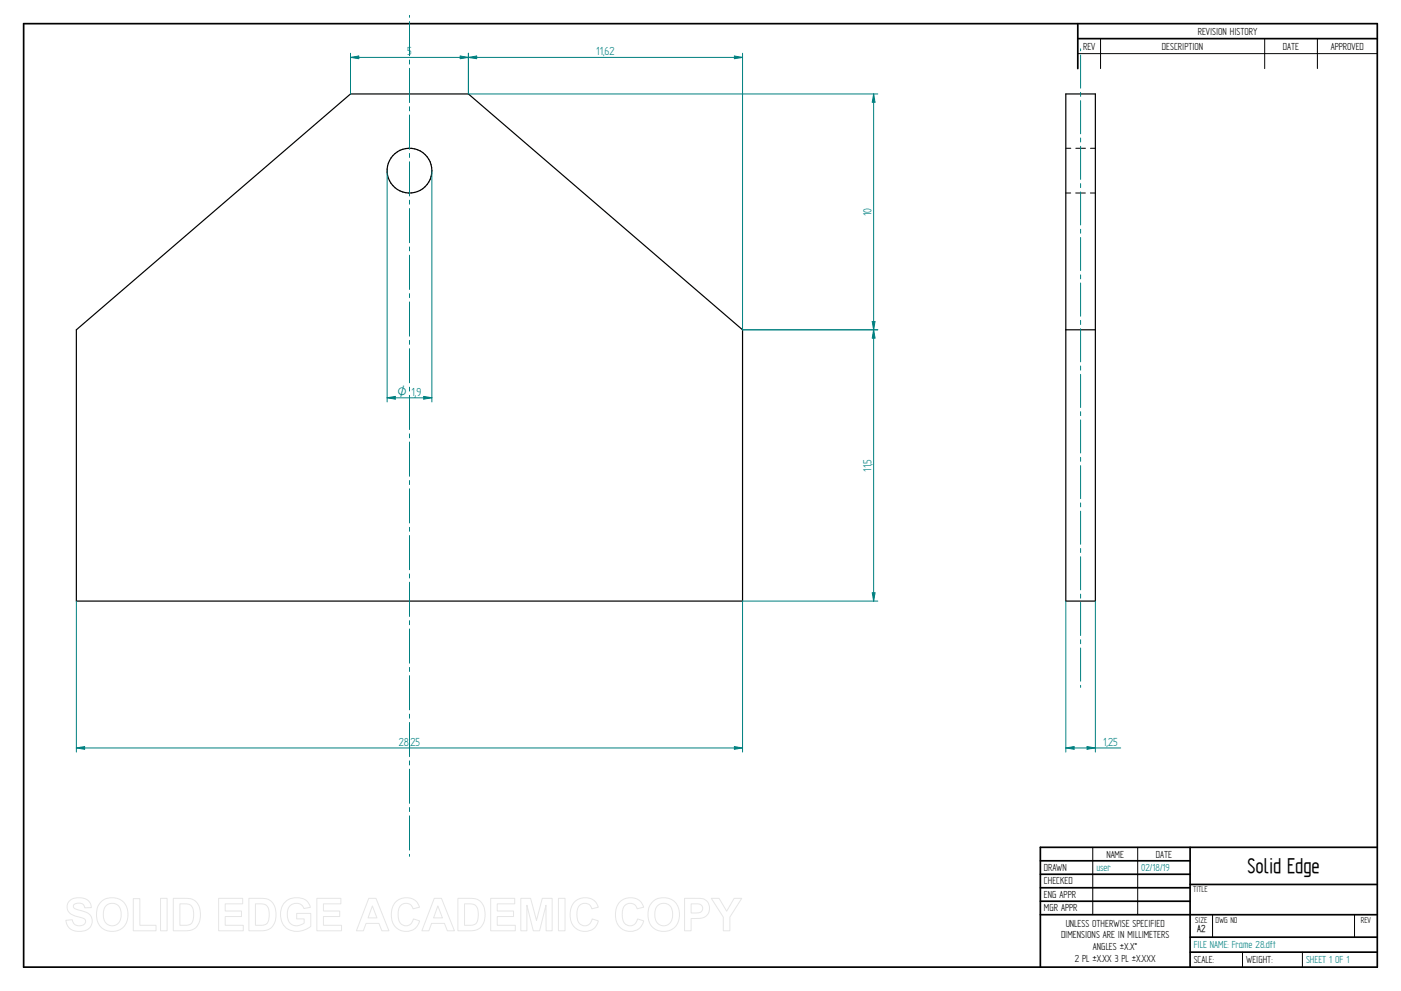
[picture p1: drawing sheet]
<svg xmlns="http://www.w3.org/2000/svg" width="594mm" height="420mm" viewBox="0 0 594 420" stroke-linecap="round" stroke-linejoin="round" font-family="sans-serif">
<g fill="none" stroke="#000" stroke-width=".72">
<path d="M10 10h574v400h-574zM457 10v19.1M457 16.4h127M504.6 359.2v50.8M584 359.2h-142.9v50.8M441.1 365h63.5M441.1 370.7h63.5M441.1 376.4h63.5M504.6 375h79.4M441.1 382.1h63.5M441.1 387.8h142.9M504.6 397.3h79.4"/>
<path d="M504.6 403.7h79.4"/>
</g>
<g fill="none" stroke="#000" stroke-width=".42">
<path d="M466.7 16.4v12.7M536.3 16.4v12.7M558.6 16.4v12.7M457 22.7h127M451.9 62.9h2.2M456.2 62.9h4.1M462.4 62.9h2.1M451.9 81.8h2.1M456.1 81.8h4.1M462.4 81.8h2.1M463.4 359.2v28.6M482.4 359.2v28.6"/>
<path d="M514.2 387.9v9.4M574.4 387.9v9.4M526.9 403.7v6.3M552.3 403.7v6.3"/>
</g>
<g fill="none" stroke="#000" stroke-width=".51">
<path d="M451.9 39.8h12.6v215h-12.6zM32.4 139.8l116.2-100h50l116.3 100v115h-282.5zM451.9 139.8h12.6"/>
<circle cx="173.6" cy="72.3" r="9.5"/>
</g>
<path d="M32.4 254.8v64.1M314.9 254.8v64.1M311.4 316.5l3.5 .6-3.5 .6z" fill="none" stroke="#008080" stroke-width=".42"/>
<path d="M311.4 316.5l3.5 .6-3.5 .6z" fill="#008080"/>
<path d="M32.4 317.1l3.5-.6v1.2z" fill="none" stroke="#008080" stroke-width=".42"/>
<path d="M32.4 317.1l3.5-.6v1.2z" fill="#008080"/>
<path d="M164.2 72.3v98.1M183.1 72.3v98.1M164.2 168.7l3.4-.6v1.1zM32.4 317.1h282.5" fill="none" stroke="#008080" stroke-width=".42"/>
<path d="M164.2 168.7l3.4-.6v1.1z" fill="#008080"/>
<path d="M179.7 168.1l3.4 .6-3.4 .5z" fill="none" stroke="#008080" stroke-width=".42"/>
<path d="M179.7 168.1l3.4 .6-3.4 .5z" fill="#008080"/>
<path d="M198.6 39.8h173.6M370.5 39.8l.5 3.5h-1.1zM314.9 139.8h57.3M164.2 168.7h18.9" fill="none" stroke="#008080" stroke-width=".42"/>
<path d="M370.5 39.8l.5 3.5h-1.1z" fill="#008080"/>
<path d="M369.9 136.4h1.1l-.5 3.4z" fill="none" stroke="#008080" stroke-width=".42"/>
<path d="M369.9 136.4h1.1l-.5 3.4z" fill="#008080"/>
<path d="M370.5 39.8v100M314.9 139.8h57.3M370.5 139.8l.5 3.5h-1.1zM314.9 254.8h57.3" fill="none" stroke="#008080" stroke-width=".42"/>
<path d="M370.5 139.8l.5 3.5h-1.1z" fill="#008080"/>
<path d="M369.9 251.3h1.1l-.5 3.5z" fill="none" stroke="#008080" stroke-width=".42"/>
<path d="M369.9 251.3h1.1l-.5 3.5z" fill="#008080"/>
<path d="M148.6 22.6v17.2M148.6 24.3l3.5-.6v1.2zM198.6 22.6v17.2M370.5 139.8v115" fill="none" stroke="#008080" stroke-width=".42"/>
<path d="M148.6 24.3l3.5-.6v1.2z" fill="#008080"/>
<path d="M195.1 23.7l3.5 .6-3.5 .6z" fill="none" stroke="#008080" stroke-width=".42"/>
<path d="M195.1 23.7l3.5 .6-3.5 .6z" fill="#008080"/>
<path d="M148.6 24.3h50M198.6 22.6v17.2M198.6 24.3l3.5-.6v1.2zM314.9 22.6v117.2" fill="none" stroke="#008080" stroke-width=".42"/>
<path d="M198.6 24.3l3.5-.6v1.2z" fill="#008080"/>
<path d="M311.4 23.7l3.5 .6-3.5 .6z" fill="none" stroke="#008080" stroke-width=".42"/>
<path d="M311.4 23.7l3.5 .6-3.5 .6z" fill="#008080"/>
<g fill="none" stroke="#008080" stroke-width=".42">
<path d="M173.6 6.5v.9M173.6 9.1v14.6M173.6 25.4v1.8M173.6 29v14.5M198.6 24.3h116.3M458.2 20.7v.8M458.2 23.3v14.1M458.2 39.2v1.7M173.6 45.3v1.7M173.6 48.8v14.5M458.2 42.7v14M458.2 58.5v1.7"/>
<path d="M173.6 65.1v1.7M173.6 68.6v14.5M458.2 62v14.1M458.2 77.9v1.6M173.6 84.9v1.7M173.6 88.4v14.5M458.2 81.4v14M458.2 97.2v1.7M173.6 104.7v1.7M173.6 108.2v14.5M458.2 100.7v14M458.2 116.5v1.7"/>
<path d="M173.6 124.5v1.7M173.6 128v14.5M458.2 120v14.1M458.2 135.8v1.8M458.2 139.4v14M173.6 144.3v1.7M173.6 147.8v14.5M458.2 155.2v1.7M458.2 158.7v14.1M173.6 164.1v1.7M173.6 167.6v14.5M458.2 174.5v1.7"/>
<path d="M458.2 178.1v14M173.6 183.9v1.7M173.6 187.4v14.5M458.2 193.9v1.7M458.2 197.4v14M173.6 203.8v1.6M173.6 207.2v14.5M458.2 213.2v1.7M458.2 216.7v14.1M173.6 223.6v1.7M173.6 227v14.6M458.2 232.5v1.8"/>
<path d="M458.2 236.1v14M173.6 243.3v1.8M173.6 246.8v14.6M451.9 254.8v64.1M458.2 251.9v1.7M458.2 255.4v14.1M464.5 254.8v64.1M173.6 263.1v1.8M173.6 266.7v14.5M458.2 271.2v1.7M458.2 274.7v14.1M173.6 283v1.7"/>
<path d="M173.6 286.5v14.5M458.2 290.6v.9M173.6 302.8v1.7M173.6 306.3v14.5M461 316.5l3.5 .6-3.5 .6zM173.6 322.6v1.7M173.6 326.1v14.5M173.6 342.4v1.7M173.6 345.9v14.5M173.6 362.2v.9"/>
</g>
<path d="M461 316.5l3.5 .6-3.5 .6z" fill="#008080"/>
<path d="M451.9 317.1l3.6-.6v1.2z" fill="none" stroke="#008080" stroke-width=".42"/>
<path d="M451.9 317.1l3.6-.6v1.2z" fill="#008080"/>
<path d="M451.9 317.1h23.3" fill="none" stroke="#008080" stroke-width=".42"/>
<g fill="none" stroke="#e6e6e6" stroke-width=".42">
<path d="M29.6 381.8a6.5 6.5 0 0 1 8.5 .8l.6 2.2-2.8 .1a2.7 2.7 0 0 0-2.1-2 2.7 2.7 0 0 0-2.7 1.1 1.87 1.87 0 0 0 2.2 1.8l1.4 .4a4.4 4.4 0 0 1 4 6.2 6.4 6.4 0 0 1-9.1 1.3l-1.2-1.8-.5-1.7 2.7-.3a2.94 2.94 0 0 0 2.6 2.6 2.94 2.94 0 0 0 3.1-1.9 2.67 2.67 0 0 0-2.9-1.8 4.9 4.9 0 0 1-5-4.3l.4-1.6zM42.8 382.4a6.9 6.9 0 0 1 8.3-.8 6.9 6.9 0 0 1 3 7.7 6.7 6.7 0 0 1-8 5.5 6.7 6.7 0 0 1-5.1-8.3 6.1 6.1 0 0 1 1.8-4.1zM44.8 384.2a3.9 3.9 0 0 1 4.6-.8 3.9 3.9 0 0 1 2 4.3 3.8 3.8 0 0 1-1.9 4.3 3.8 3.8 0 0 1-4.6-.7 6.6 6.6 0 0 1-.1-7.1zM56.5 381h2.8v11.3h6.9v2.3h-9.7zM68.1 380.9h2.8v13.7h-2.8zM73.5 380.9h5a5.9 5.9 0 0 1 6.5 7 5.9 5.9 0 0 1-6.3 6.7h-5.2zM76.3 383.2h1.8a3.4 3.4 0 0 1 4 3.9v1.2a3.2 3.2 0 0 1-3.8 4h-2zM92.7 380.9h10.2v2.3h-7.4v3h6.9v2.4h-6.9v3.7h7.7v2.3h-10.5zM105.5 380.9h5.1a5.9 5.9 0 0 1 6.4 7 5.9 5.9 0 0 1-6.3 6.7h-5.2zM108.3 383.2h1.9a3.4 3.4 0 0 1 4 3.9v1.2a3.2 3.2 0 0 1-3.8 4h-2.1zM120.9 382.4a7.3 7.3 0 0 1 9.7 .1l1 2.2-2.7 .5a3.7 3.7 0 0 0-4.6-2 3.7 3.7 0 0 0-2.5 4.4 4.2 4.2 0 0 0 2.2 4.5 4.2 4.2 0 0 0 5-.8v-1.7h-3.2v-2.3h6v5.4a8.1 8.1 0 0 1-11.8-.8 8.3 8.3 0 0 1 .9-9.5zM134.4 380.9h10.2v2.3h-7.4v3h6.9v2.4h-6.9v3.7h7.6v2.3h-10.4z"/>
<path d="M156.4 380.9h3l5.5 13.7h-3l-1.2-3.1h-5.5l-1.1 3.1h-3zM157.9 384.1l1.9 5.1h-3.7zM167.7 382.5a6 6 0 0 1 10.2 2.1l-2.8 .7a3.2 3.2 0 0 0-3.9-2.2 3.2 3.2 0 0 0-2.4 3.8 4.6 4.6 0 0 0 2.5 5.5 3.2 3.2 0 0 0 4-2.8l2.6 .8a6.1 6.1 0 0 1-7.2 4.3 6.1 6.1 0 0 1-4.8-6.8 7.7 7.7 0 0 1 1.8-5.4zM184.1 380.9h3.1l5.5 13.7h-3l-1.2-3.1h-5.5l-1.1 3.1h-3zM185.7 384.1l1.9 5.1h-3.8zM194.2 380.9h5a5.9 5.9 0 0 1 6.5 7 5.9 5.9 0 0 1-6.3 6.7h-5.2zM197 383.2h1.8a3.4 3.4 0 0 1 4 3.9v1.2a3.2 3.2 0 0 1-3.8 4h-2zM208.1 380.9h10.2v2.3h-7.4v3h6.9v2.4h-6.9v3.7h7.6v2.3h-10.4zM220.8 380.9h4.2l2.5 9.3 2.4-9.3h4.2v13.7h-2.5l-.1-10.8-2.7 10.8h-2.7l-2.7-10.8v10.8h-2.6zM236.8 380.9h2.8v13.7h-2.8zM243.5 382.5a6 6 0 0 1 10.2 2.1l-2.8 .7a3.2 3.2 0 0 0-3.8-2.2 3.2 3.2 0 0 0-2.4 3.8 4.6 4.6 0 0 0 2.4 5.5 3.2 3.2 0 0 0 4-2.8l2.6 .8a6.1 6.1 0 0 1-7.2 4.3 6.1 6.1 0 0 1-4.7-6.8 7.7 7.7 0 0 1 1.7-5.4zM262.7 382.5a6 6 0 0 1 10.2 2.1l-2.7 .7a3.2 3.2 0 0 0-3.9-2.2 3.2 3.2 0 0 0-2.4 3.8 4.6 4.6 0 0 0 2.4 5.5 3.2 3.2 0 0 0 4-2.8l2.7 .8a6.1 6.1 0 0 1-7.2 4.3 6.1 6.1 0 0 1-4.8-6.8 7.7 7.7 0 0 1 1.7-5.4z"/>
<path d="M276.7 382.4a6.9 6.9 0 0 1 8.3-.8 6.9 6.9 0 0 1 3 7.7 6.7 6.7 0 0 1-8.1 5.5 6.7 6.7 0 0 1-5.1-8.3 6.1 6.1 0 0 1 1.9-4.1zM278.7 384.2a3.9 3.9 0 0 1 4.6-.8 3.9 3.9 0 0 1 1.9 4.3 3.8 3.8 0 0 1-1.8 4.3 3.8 3.8 0 0 1-4.7-.7 6.6 6.6 0 0 1 0-7.1zM290.3 380.9h5.2a4.4 4.4 0 0 1 5.4 4.3 4.4 4.4 0 0 1-5.4 4.2h-2.4v5.2h-2.8zM293.1 383.2h1.8a2.1 2.1 0 0 1 2.6 .6 2.1 2.1 0 0 1 0 2.6 3.4 3.4 0 0 1-2.9 .7h-1.5zM301.6 380.9h3.3l3.2 5.4 3.2-5.4h3.2l-5 7.9v5.8h-2.8v-5.8z"/>
</g>
<text font-size="10.1" x="529" y="370.2">Solid Edge</text>
<g font-size="5.6" fill="#008080">
<text x="172.6" y="23.5">5</text>
<text x="252.9" y="23.5">11,62</text>
<text x="369.6" y="91.6" transform="rotate(-90 369.6 91.6)">10</text>
<text x="174.5" y="167.8">1,9</text>
<text x="369.6" y="200.1" transform="rotate(-90 369.6 200.1)">11,5</text>
<text x="169.1" y="316.2">28,25</text>
<text x="467.8" y="316.2">1,25</text>
</g>
<text font-size="5.4" fill="#008080" x="168.5" y="167.8">O</text>
<g font-size="4.9">
<text x="507.9" y="14.7">REVISION HISTORY</text>
<text x="459.3" y="21">REV</text>
<text x="492.7" y="21">DESCRIPTION</text>
<text x="544" y="21">DATE</text>
<text x="564.3" y="21">APPROVED</text>
<text x="469.1" y="363.6">NAME</text>
<text x="490.1" y="363.6">DATE</text>
<text x="442.7" y="369.3">DRAWN</text>
<text x="442.7" y="375">CHECKED</text>
<text x="442.7" y="380.7">ENG APPR</text>
<text x="442.7" y="386.4">MGR APPR</text>
<text x="451.9" y="392.9">UNLESS OTHERWISE SPECIFIED</text>
<text x="449.9" y="397.9">DIMENSIONS ARE IN MILLIMETERS</text>
<text x="455.7" y="407.8">2 PL ±X.XX 3 PL ±X.XXX</text>
<text x="463.5" y="402.9">ANGLES ±X.X°</text>
<text x="506.2" y="408.3">SCALE:</text>
<text x="528.4" y="408.3">WEIGHT:</text>
</g>
<g font-size="4.9" fill="#008080">
<text x="464.9" y="369.3">user</text>
<text x="483.9" y="369.3">02/18/19</text>
<text x="506.2" y="402">FILE NAME: Frame 28.dft</text>
<text x="553.8" y="408.4">SHEET 1 OF 1</text>
</g>
<text font-size="4.8" x="507.7" y="395.3">A2</text>
<g font-size="4.1">
<text x="505.9" y="378.3">TITLE</text>
<text x="506.9" y="391.1">SIZE</text>
<text x="515.4" y="391.1">DWG NO</text>
<text x="577" y="391.1">REV</text>
</g>
</svg>
